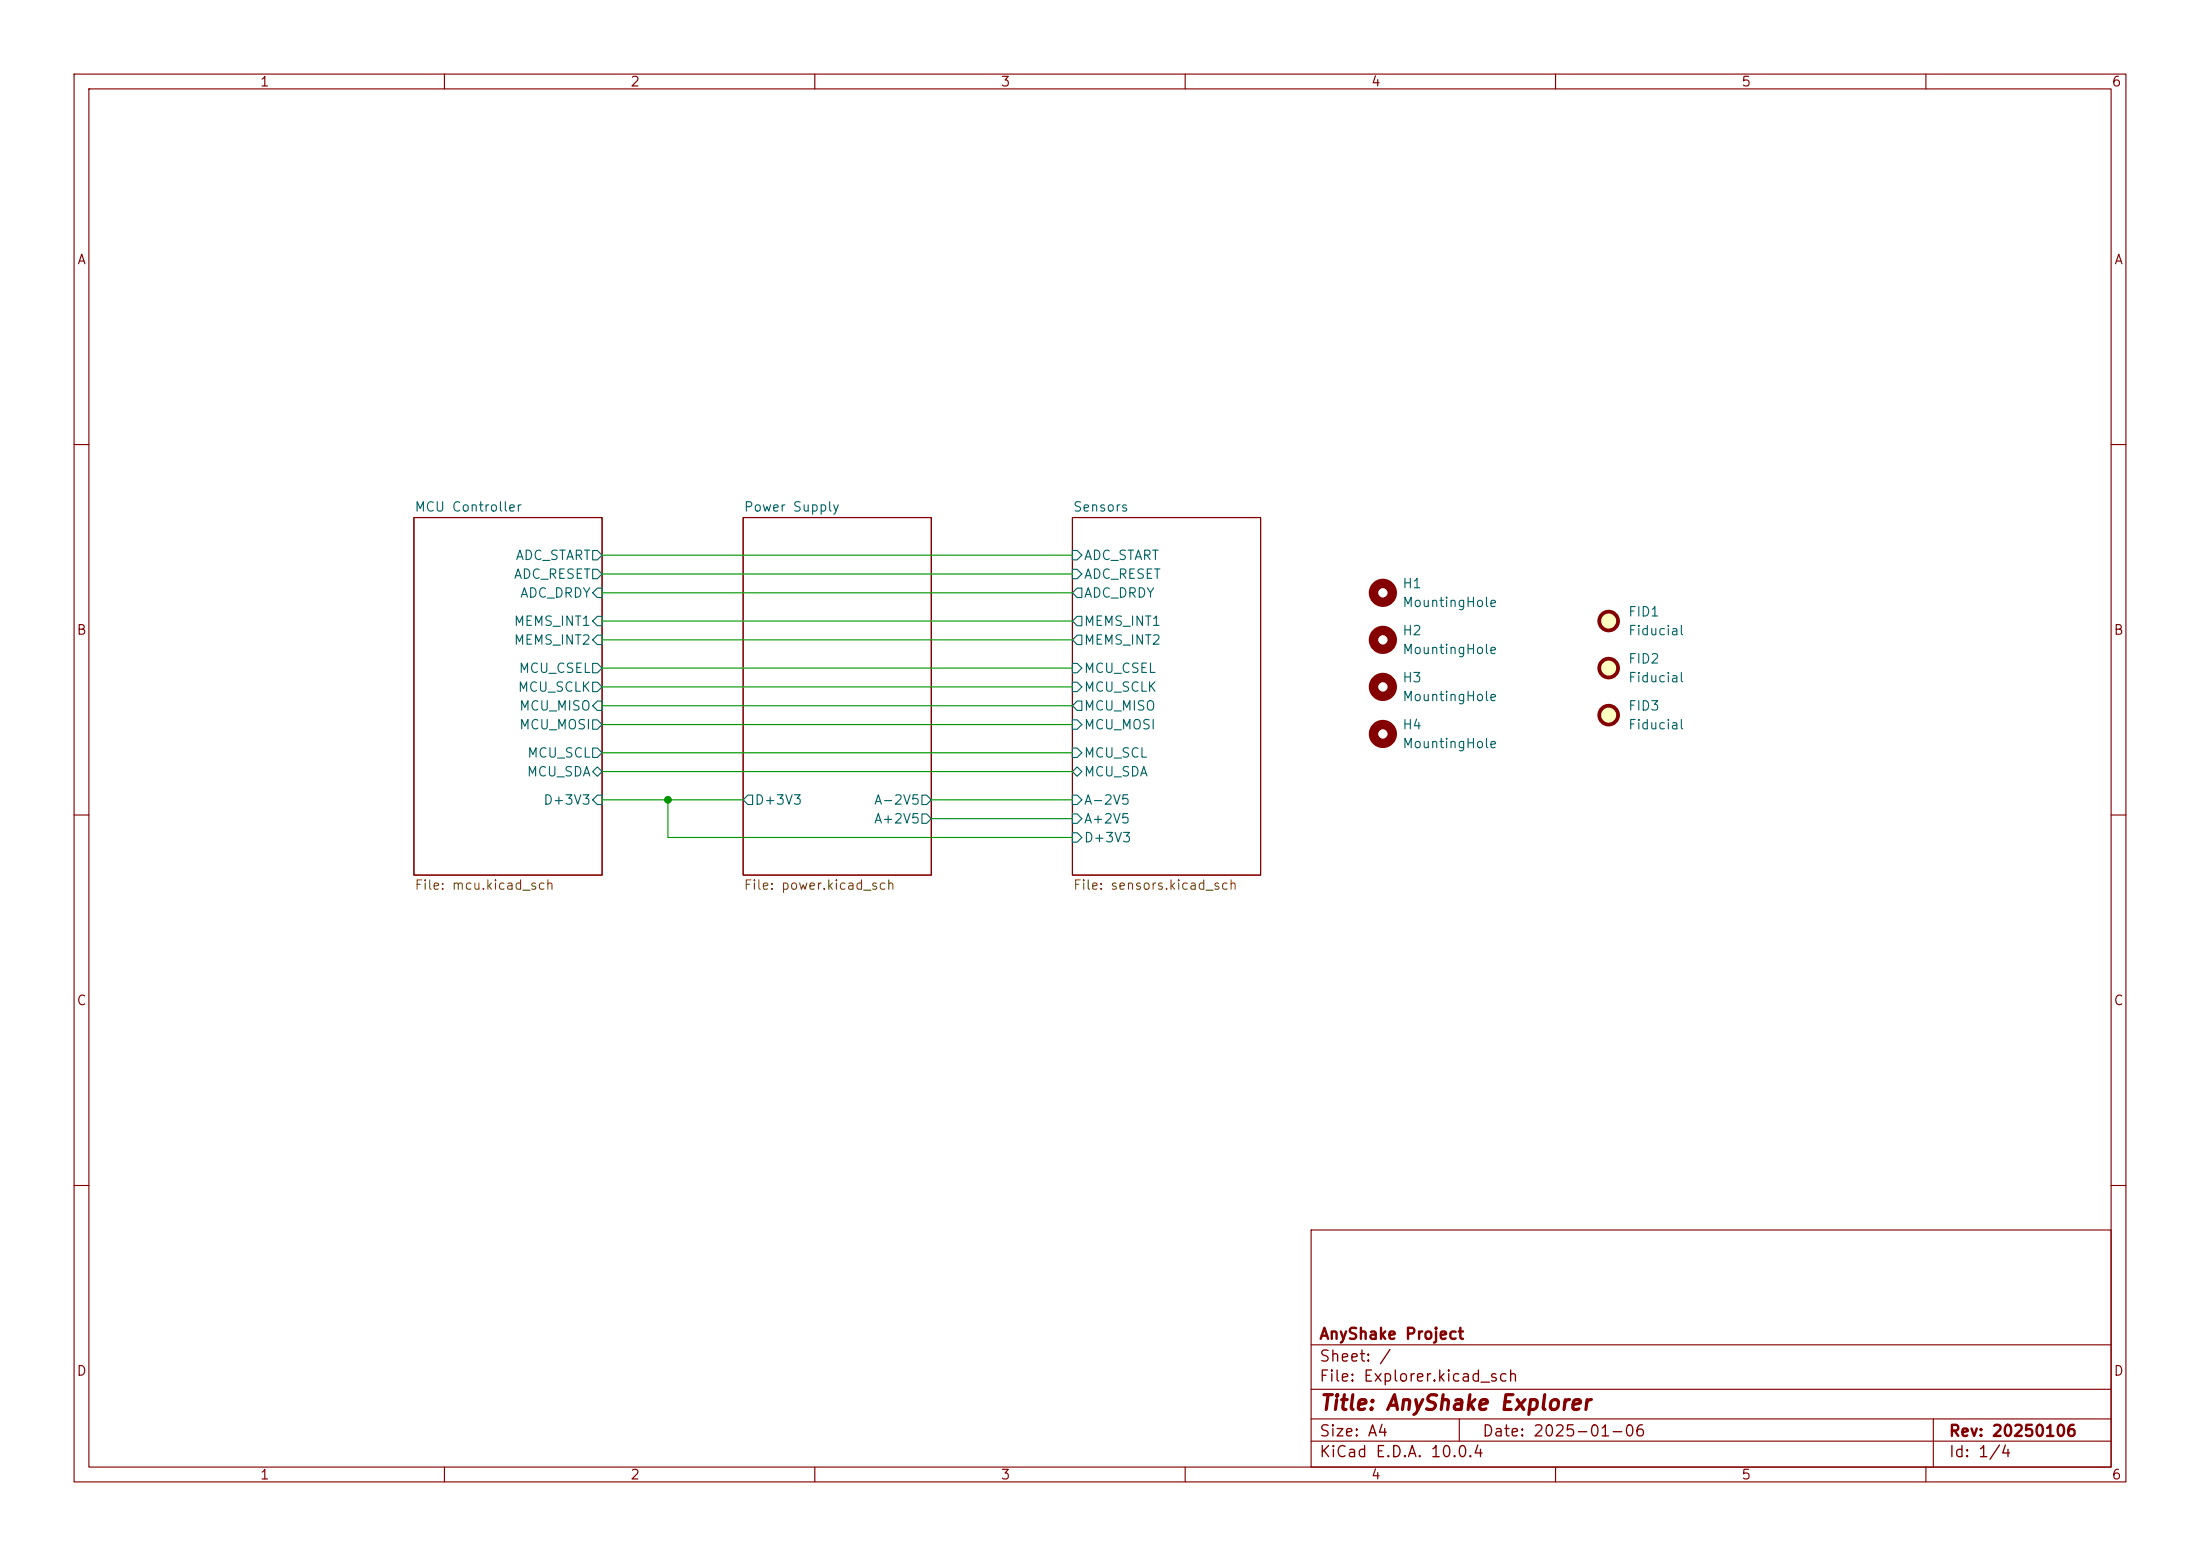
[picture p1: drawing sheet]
<svg xmlns="http://www.w3.org/2000/svg" width="297mm" height="210mm" viewBox="0 0 297 210" stroke-linecap="round" stroke-linejoin="round" font-family="sans-serif">
<g fill="none" stroke="#840000" stroke-width=".15">
<path d="M10 10h277v190h-277zM12 12h273v186h-273zM60 10v2M110 10v2M160 10v2M210 10v2M260 10v2M10 60h2M55.9 69.9h25.4v48.2h-25.4zM100.3 69.9h25.4v48.2h-25.4zM144.8 69.9h25.4v48.2h-25.4zM285 60h2"/>
<path d="M10 110h2M285 110h2M10 160h2M177 166h108v32h-108zM285 160h2M60 198v2M110 198v2M160 198v2M177 194.5h108M177 191.5h108M177 187.5h108M177 181.5h108"/>
<path d="M197 191.5v3M210 198v2M260 198v2M261 191.5v6.5"/>
</g>
<g fill="none" stroke="#006464" stroke-width=".15">
<path d="M80 76.8h.6l.7 .7-.7 .6h-.6zM80 74.3h.6l.7 .6-.7 .7h-.6zM144.8 76.8h.6l.6 .7-.6 .6h-.6zM144.8 74.3h.6l.6 .6-.6 .7h-.6zM145.4 79.4h.6v1.2h-.6l-.6-.6zM80 92.1h.6l.7 .6-.7 .6h-.6zM80 97.2h.6l.7 .6-.7 .6h-.6zM80 89.5h.6l.7 .7-.7 .6h-.6zM80 80l.6-.6h.7v1.2h-.7zM80 86.4l.6-.7h.7v1.3h-.7zM80.6 94.6h.7v1.3h-.7l-.6-.6zM80.6 83.2h.7v1.3h-.7l-.6-.7z"/>
<path d="M144.8 92.1h.6l.6 .6-.6 .6h-.6zM144.8 97.2h.6l.6 .6-.6 .6h-.6zM144.8 89.5h.6l.6 .7-.6 .6h-.6zM145.4 94.6h.6v1.3h-.6l-.6-.6zM145.4 83.2h.6v1.3h-.6l-.6-.7zM145.4 85.7h.6v1.3h-.6l-.6-.6zM80 101h.6l.7 .6-.7 .6h-.6zM80 104.1l.6-.6 .7 .6-.7 .7zM80.6 107.3h.7v1.3h-.7l-.6-.6zM101 107.3h.6v1.3h-.6l-.7-.6zM124.5 107.3h.6l.6 .7-.6 .6h-.6zM124.5 109.9h.6l.6 .6-.6 .6h-.6z"/>
<path d="M144.8 112.4h.6l.6 .6-.6 .7h-.6zM144.8 101h.6l.6 .6-.6 .6h-.6zM144.8 104.1l.6-.6 .6 .6-.6 .7zM144.8 109.9h.6l.6 .6-.6 .6h-.6zM144.8 107.3h.6l.6 .7-.6 .6h-.6z"/>
</g>
<g fill="none" stroke="#840000" stroke-width="1.3">
<circle cx="186.7" cy="86.4" r="1.27"/>
<circle cx="186.7" cy="80" r="1.27"/>
<circle cx="186.7" cy="92.7" r="1.27"/>
<circle cx="186.7" cy="99.1" r="1.27"/>
</g>
<g fill="#ffffc2" stroke="#ffffc2" stroke-width=".14">
<circle cx="217.2" cy="83.8" r="1.27"/>
<circle cx="217.2" cy="96.5" r="1.27"/>
<circle cx="217.2" cy="90.2" r="1.27"/>
</g>
<g fill="none" stroke="#840000" stroke-width=".51">
<circle cx="217.2" cy="96.5" r="1.27"/>
<circle cx="217.2" cy="90.2" r="1.27"/>
<circle cx="217.2" cy="83.8" r="1.27"/>
</g>
<g fill="none" stroke="#009600" stroke-width=".15">
<path d="M81.3 74.9h63.5M81.3 77.5h63.5M81.3 92.7h63.5M81.3 83.8h63.5M81.3 97.8h63.5M81.3 86.4h63.5M81.3 80h63.5M81.3 90.2h63.5M81.3 95.3h63.5M81.3 108h19M81.3 104.1h63.5M81.3 101.6h63.5"/>
<path d="M90.2 108v5h54.6M125.7 108h19.1M125.7 110.5h19.1"/>
</g>
<circle cx="90.2" cy="108" r=".46" fill="#009600" stroke="#009600" stroke-width=".14"/>
<text font-size="2" fill="#840000" x="178" y="190.8">Title: AnyShake Explorer</text>
<g font-size="1.5" fill="#840000">
<text x="178" y="184.2">Sheet: /</text>
<text x="178" y="181.2">AnyShake Project</text>
<text x="178" y="186.9">File: Explorer.kicad_sch</text>
<text x="178" y="197.1">KiCad E.D.A. 10.0.4</text>
<text x="178" y="194.3">Size: A4</text>
<text x="200" y="194.3">Date: 2025-01-06</text>
<text x="263" y="194.3">Rev: 20250106</text>
<text x="263" y="197.1">Id: 1/4</text>
</g>
<g font-size="1.3" fill="#840000">
<text x="35" y="12">1</text>
<text x="85" y="12">2</text>
<text x="135" y="12">3</text>
<text x="185" y="12">4</text>
<text x="235" y="12">5</text>
<text x="285" y="12">6</text>
<text x="10.3" y="36">A</text>
<text x="285.3" y="36">A</text>
<text x="10.3" y="86">B</text>
<text x="285.3" y="86">B</text>
<text x="10.3" y="136">C</text>
<text x="285.3" y="136">C</text>
<text x="10.3" y="186">D</text>
<text x="285.3" y="186">D</text>
<text x="35" y="200">1</text>
<text x="85" y="200">2</text>
<text x="135" y="200">3</text>
<text x="185" y="200">4</text>
<text x="235" y="200">5</text>
<text x="285" y="200">6</text>
</g>
<g font-size="1.3" fill="#006464">
<text x="55.9" y="69.4">MCU Controller</text>
<text x="100.3" y="69.4">Power Supply</text>
<text x="144.8" y="69.4">Sensors</text>
<text x="69.5" y="75.9">ADC_START</text>
<text x="146.2" y="75.9">ADC_START</text>
<text x="69.3" y="78.4">ADC_RESET</text>
<text x="70.1" y="81">ADC_DRDY</text>
<text x="146.2" y="81">ADC_DRDY</text>
<text x="146.2" y="78.4">ADC_RESET</text>
<text x="189.2" y="79.7">H1</text>
<text x="189.2" y="82.3">MountingHole</text>
<text x="219.7" y="83.5">FID1</text>
<text x="69.3" y="87.3">MEMS_INT2</text>
<text x="69.3" y="84.8">MEMS_INT1</text>
<text x="146.2" y="84.8">MEMS_INT1</text>
<text x="146.2" y="87.3">MEMS_INT2</text>
<text x="189.2" y="86.1">H2</text>
<text x="189.2" y="88.6">MountingHole</text>
<text x="219.7" y="89.9">FID2</text>
<text x="219.7" y="86.1">Fiducial</text>
<text x="69.8" y="93.7">MCU_SCLK</text>
<text x="69.9" y="91.1">MCU_CSEL</text>
<text x="146.2" y="93.7">MCU_SCLK</text>
<text x="146.2" y="91.1">MCU_CSEL</text>
<text x="189.2" y="92.4">H3</text>
<text x="189.2" y="95">MountingHole</text>
<text x="219.7" y="92.4">Fiducial</text>
<text x="70" y="96.2">MCU_MISO</text>
<text x="70" y="98.8">MCU_MOSI</text>
<text x="146.2" y="96.2">MCU_MISO</text>
<text x="146.2" y="98.8">MCU_MOSI</text>
<text x="189.2" y="98.8">H4</text>
<text x="189.2" y="101.3">MountingHole</text>
<text x="219.7" y="96.2">FID3</text>
<text x="219.7" y="98.8">Fiducial</text>
<text x="71" y="105.1">MCU_SDA</text>
<text x="71.1" y="102.6">MCU_SCL</text>
<text x="146.2" y="102.6">MCU_SCL</text>
<text x="146.2" y="105.1">MCU_SDA</text>
<text x="73.3" y="108.9">D+3V3</text>
<text x="101.8" y="108.9">D+3V3</text>
<text x="117.9" y="108.9">A-2V5</text>
<text x="117.9" y="111.5">A+2V5</text>
<text x="146.2" y="111.5">A+2V5</text>
<text x="146.2" y="108.9">A-2V5</text>
<text x="146.2" y="114">D+3V3</text>
</g>
<g font-size="1.3" fill="#725600">
<text x="55.9" y="120.4">File: mcu.kicad_sch</text>
<text x="100.3" y="120.4">File: power.kicad_sch</text>
<text x="144.8" y="120.4">File: sensors.kicad_sch</text>
</g>
</svg>
